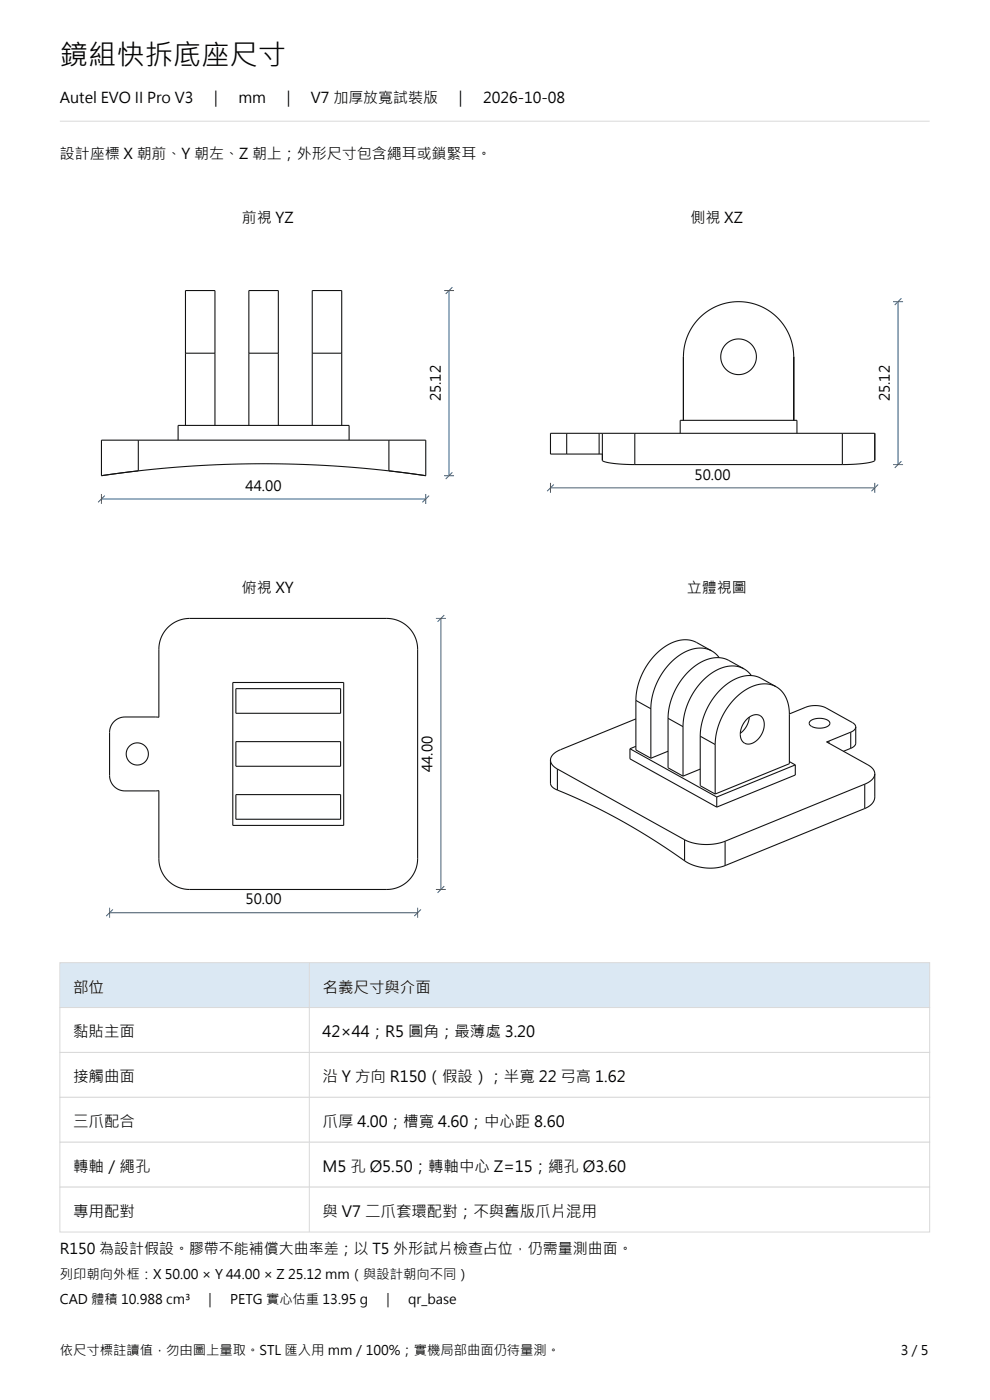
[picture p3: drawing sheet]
<svg xmlns="http://www.w3.org/2000/svg" width="210mm" height="297mm" viewBox="0 0 210 297" stroke-linecap="round" stroke-linejoin="round" font-family="sans-serif">
<path d="M12.7 25.7h184.5" fill="none" stroke="#d9d9d9" stroke-width=".21"/>
<g fill="none" stroke="#111" stroke-width=".23">
<path d="M39.3 74.9v-13.3h6.3v13.3M39.3 74.9v15.3M39.3 74.9h6.3M45.6 74.9v15.3M52.8 74.9v-13.3h6.2v13.3M52.8 74.9v15.3M52.8 74.9h6.2M59 74.9v15.3M66.2 74.9v-13.3h6.3v13.3M66.2 74.9v15.3M66.2 74.9h6.3M72.5 74.9v15.3"/>
<path d="M29.3 93.4h-7.8v7.5l7.8-1M29.3 99.9a234.5 234.5 0 0 1 53.2 0M29.3 93.4h53.2M29.3 93.4v6.5M37.8 93.4v-3.2h36.3v3.2M82.5 93.4h7.8v7.5l-7.8-1M82.5 93.4v6.5M120.2 91.9h-3.4v4.4h3.4M120.2 96.3h6.9M120.2 91.9h6.9M120.2 91.9v4.4M127.1 96.3h.2a.37 .37 0 0 1 .5 .1 .37 .37 0 0 1 0 .5v.8"/>
<path d="M127.1 91.9h.7M127.1 91.9v4.4M127.8 97.7a2.52 2.52 0 0 0 1.9 .6l5 .3M127.8 91.9h6.9M127.8 91.9v5.8M134.7 98.6h44M134.7 91.9h44M134.7 91.9v6.7M144.3 91.9v-2.7h24.8v2.7M145 89.2v-13.5a11.7 11.7 0 0 1 11.7-11.7 11.7 11.7 0 0 1 11.7 11.7v13.5M178.7 91.9h6.9v5.8M178.7 91.9v6.7"/>
<path d="M185.6 97.7a2.52 2.52 0 0 1-2 .6l-4.9 .3M185.6 96.3v1.4M35.6 133.1a6.5 6.5 0 0 1 4.6-1.9h41.9a6.5 6.5 0 0 1 6.5 6.5v44.5a6.5 6.5 0 0 1-6.5 6.5h-41.9a6.5 6.5 0 0 1-6.5-6.5v-14.5l-7.2 .1a3.3 3.3 0 0 1-3.3-3.3v-9.1a3.3 3.3 0 0 1 3.3-3.3l7.2 .1v-14.5a6.5 6.5 0 0 1 1.9-4.6zM151 138.1l-3.4-1.9-1.3-.4h-2l-2.1 .7a14.3 14.3 0 0 0-7.3 12.1M151 138.1l-1.2-.5-1.4-.1-1.5 .2-1.5 .6a14.3 14.3 0 0 0-7.3 12.1M151 138.1l.8 .6 .8 .8M49.4 144.8h23.5v30.3h-23.5zM50 157.3h22.3v5.3h-22.3zM50 146.1h22.3v5.2h-22.3zM133.6 158.8v2.2l18.4 10.2M133.6 158.8l18.4 10.3M134.9 152.5l-16.4 6.7-1.3 1-.4 1"/>
<path d="M134.9 158.3l-1.3 .5M134.9 148.6v10.5l3.2 1.8M134.9 148.6l3.2 1.8M138.1 150.4v10.5M141.7 152.4v10.5l3.2 1.8M141.7 159.4l-3.6 1.5M141.7 152.4l3.2 1.8M144.9 154.2v10.5M148.5 156.2v10.5l3.2 1.7M148.5 156.2l3.2 1.7M151.7 157.9v10.5M157.8 141.9l-3.4-1.9-1.3-.4h-2l-2 .7a14.3 14.3 0 0 0-7.4 12.1"/>
<path d="M157.8 141.9l-1.3-.5-1.4-.1-1.3 .2-1.6 .6a14.3 14.3 0 0 0-7.3 12.1M157.8 141.9l.9 .6 .7 .8M158.4 152.6l1-.7 .9-.3a1.91 1.91 0 0 1 1.8 2.6 4 4 0 0 1-3.6 3.6 2.17 2.17 0 0 1-1.3-3l.4-1.2zM158.9 152.1l-.1 1-.4 1-.6 .8-.8 .7M164.6 145.7l-3.4-1.9-1.3-.4h-1.9l-2.1 .7a14.3 14.3 0 0 0-7.4 12.1M164.6 145.7l-1.3-.5-1.2-.1-1.5 .2-1.5 .6a14.3 14.3 0 0 0-7.4 12M164.6 145.7a6.4 6.4 0 0 1 2.8 5.8v10.5l-15.7 6.4M167.4 151.5l4-1.6 1.2-.2h1.1l1.4 .4 5.7 3.2a1.18 1.18 0 0 1 .7 .9M171.9 153l1-.5 1.5-.1 1.2 .4 .3 .3 .1 .4a1.84 1.84 0 0 1-2 1 2.13 2.13 0 0 1-2.3-.9zM175.8 157.2l-.5 .2 8.8 4.9a2.27 2.27 0 0 1 1.5 1.8M175.8 157.2v.5M180.5 158.8l-1.6 .6"/>
<path d="M180.5 155.3l-4.7 1.9M180.5 155.3v3.5M181.5 154.2v3.4a1.41 1.41 0 0 1-1 1.2M181.5 154.2a1.41 1.41 0 0 1-1 1.1M50 168.6h22.3v5.2h-22.3zM116.8 161.2v5.3a2.09 2.09 0 0 0 1.4 1.1M116.8 161.2l.1 .6a2.78 2.78 0 0 0 1.3 1.3M118.2 167.6a131.9 131.9 0 0 1 27 15M118.2 163.1l27 15M118.2 163.1v4.5M145.2 178.1a11.3 11.3 0 0 0 8.6 .4M145.2 178.1v4.5"/>
<path d="M148.5 163.2l-3.6 1.5M152 169.1v2.1M153.8 178.5v5.1M167.4 161.6l1.3 .7M168.7 162.3v2.1l-16.7 6.8M168.7 162.3l-16.7 6.8M183.4 171.5l-29.6 12.1M183.4 166.4l-29.6 12.1M183.4 166.4v5.1M185.6 164.1l-.1 5.5-.7 1.1-1.4 .8M185.6 164.1l-.2 .7-.4 .6-1.6 1M145.2 182.6l1.4 .8a10.2 10.2 0 0 0 7.2 .2"/>
<circle cx="156.7" cy="75.7" r="3.8"/>
<circle cx="29.1" cy="159.9" r="2.35"/>
</g>
<g fill="none" stroke="#345f83" stroke-width=".21">
<path d="M94.2 61.6h2.1M95.2 61.6v39.3M96 60.9l-1.5 1.4M189.4 64h2.2M190.5 64v34.6M191.2 63.3l-1.4 1.4M189.4 98.6h2.2M191.2 97.9l-1.4 1.4M21.5 105.9h68.8M21.5 104.8v2.1M22.2 105.1l-1.4 1.5M90.3 104.8v2.1"/>
<path d="M91 105.1l-1.4 1.5M94.2 100.9h2.1M96 100.2l-1.5 1.4M116.8 103.5h68.8M116.8 102.4v2.2M117.5 102.8l-1.4 1.4M185.6 102.4v2.2M186.3 102.8l-1.4 1.4M92.5 131.2h2.1M93.5 131.2v57.5M94.2 130.5l-1.4 1.4M23.2 193.6h65.4"/>
<path d="M23.2 192.6v2.1M23.9 192.9l-1.4 1.4M88.6 192.6v2.1M89.3 192.9l-1.4 1.4M92.5 188.7h2.1M94.2 188l-1.4 1.4"/>
</g>
<path d="M12.7 204.2h184.5v9.5h-184.5z" fill-rule="evenodd" fill="#dbe8f3"/>
<path d="M12.7 204.2h184.5v9.5h-184.5zM65.6 204.2v9.5" fill="none" stroke="#d9d9d9" stroke-width=".21"/>
<path d="M12.7 213.7h184.5v9.6h-184.5z" fill-rule="evenodd" fill="#fff"/>
<path d="M12.7 213.7h184.5v9.6h-184.5zM65.6 213.7v9.6" fill="none" stroke="#d9d9d9" stroke-width=".21"/>
<path d="M12.7 223.3h184.5v9.5h-184.5z" fill-rule="evenodd" fill="#fff"/>
<path d="M12.7 223.3h184.5v9.5h-184.5zM65.6 223.3v9.5" fill="none" stroke="#d9d9d9" stroke-width=".21"/>
<path d="M12.7 232.8h184.5v9.5h-184.5z" fill-rule="evenodd" fill="#fff"/>
<path d="M12.7 232.8h184.5v9.5h-184.5zM65.6 232.8v9.5" fill="none" stroke="#d9d9d9" stroke-width=".21"/>
<path d="M12.7 242.3h184.5v9.5h-184.5z" fill-rule="evenodd" fill="#fff"/>
<path d="M12.7 242.3h184.5v9.5h-184.5zM65.6 242.3v9.5" fill="none" stroke="#d9d9d9" stroke-width=".21"/>
<path d="M12.7 251.8h184.5v9.6h-184.5z" fill-rule="evenodd" fill="#fff"/>
<path d="M12.7 251.8h184.5v9.6h-184.5zM65.6 251.8v9.6" fill="none" stroke="#d9d9d9" stroke-width=".21"/>
<text font-size="6" x="12.7" y="13.7">鏡組快拆底座尺寸</text>
<g font-size="3.3">
<text x="15.5" y="210.6">部位</text>
<text x="68.4" y="210.6">名義尺寸與介面</text>
<text x="15.5" y="220.1">黏貼主面</text>
<text x="68.4" y="220.1">42×44；R5 圓角；最薄處 3.20</text>
<text x="15.5" y="229.6">接觸曲面</text>
<text x="68.4" y="229.6">沿 Y 方向 R150（假設）；半寬 22 弓高 1.62</text>
<text x="15.5" y="239.1">三爪配合</text>
<text x="68.4" y="239.1">爪厚 4.00；槽寬 4.60；中心距 8.60</text>
<text x="15.5" y="248.7">轉軸／繩孔</text>
<text x="68.4" y="248.7">M5 孔 Ø5.50；轉軸中心 Z=15；繩孔 Ø3.60</text>
<text x="15.5" y="258.2">專用配對</text>
<text x="68.4" y="258.2">與 V7 二爪套環配對；不與舊版爪片混用</text>
</g>
<g font-size="3.2">
<text x="12.7" y="21.8">Autel EVO II Pro V3　｜　mm　｜　V7 加厚放寬試裝版　｜　2026-10-08</text>
<text x="12.7" y="33.8">設計座標 X 朝前、Y 朝左、Z 朝上；外形尺寸包含繩耳或鎖緊耳。</text>
<text x="51.3" y="47.2">前視 YZ</text>
<text x="146.5" y="47.2">側視 XZ</text>
<text x="51.3" y="125.9">俯視 XY</text>
<text x="145.7" y="125.9">立體視圖</text>
<text x="12.7" y="266">R150 為設計假設。膠帶不能補償大曲率差；以 T5 外形試片檢查占位，仍需量測曲面。</text>
</g>
<g font-size="3">
<text x="93.5" y="85.1" transform="rotate(-90 93.5 85.1)">25.12</text>
<text x="188.7" y="85.1" transform="rotate(-90 188.7 85.1)">25.12</text>
<text x="147.3" y="101.7">50.00</text>
<text x="52.1" y="104.1">44.00</text>
<text x="91.8" y="163.8" transform="rotate(-90 91.8 163.8)">44.00</text>
<text x="52.1" y="191.9">50.00</text>
</g>
<g font-size="2.8">
<text x="12.7" y="271.2">列印朝向外框：X 50.00 × Y 44.00 × Z 25.12 mm（與設計朝向不同）</text>
<text x="12.7" y="276.5">CAD 體積 10.988 cm³　｜　PETG 實心估重 13.95 g　｜　qr_base</text>
<text x="12.7" y="287.5">依尺寸標註讀值，勿由圖上量取。STL 匯入用 mm／100%；實機局部曲面仍待量測。</text>
<text x="191.1" y="287.5">3 / 5</text>
</g>
</svg>
